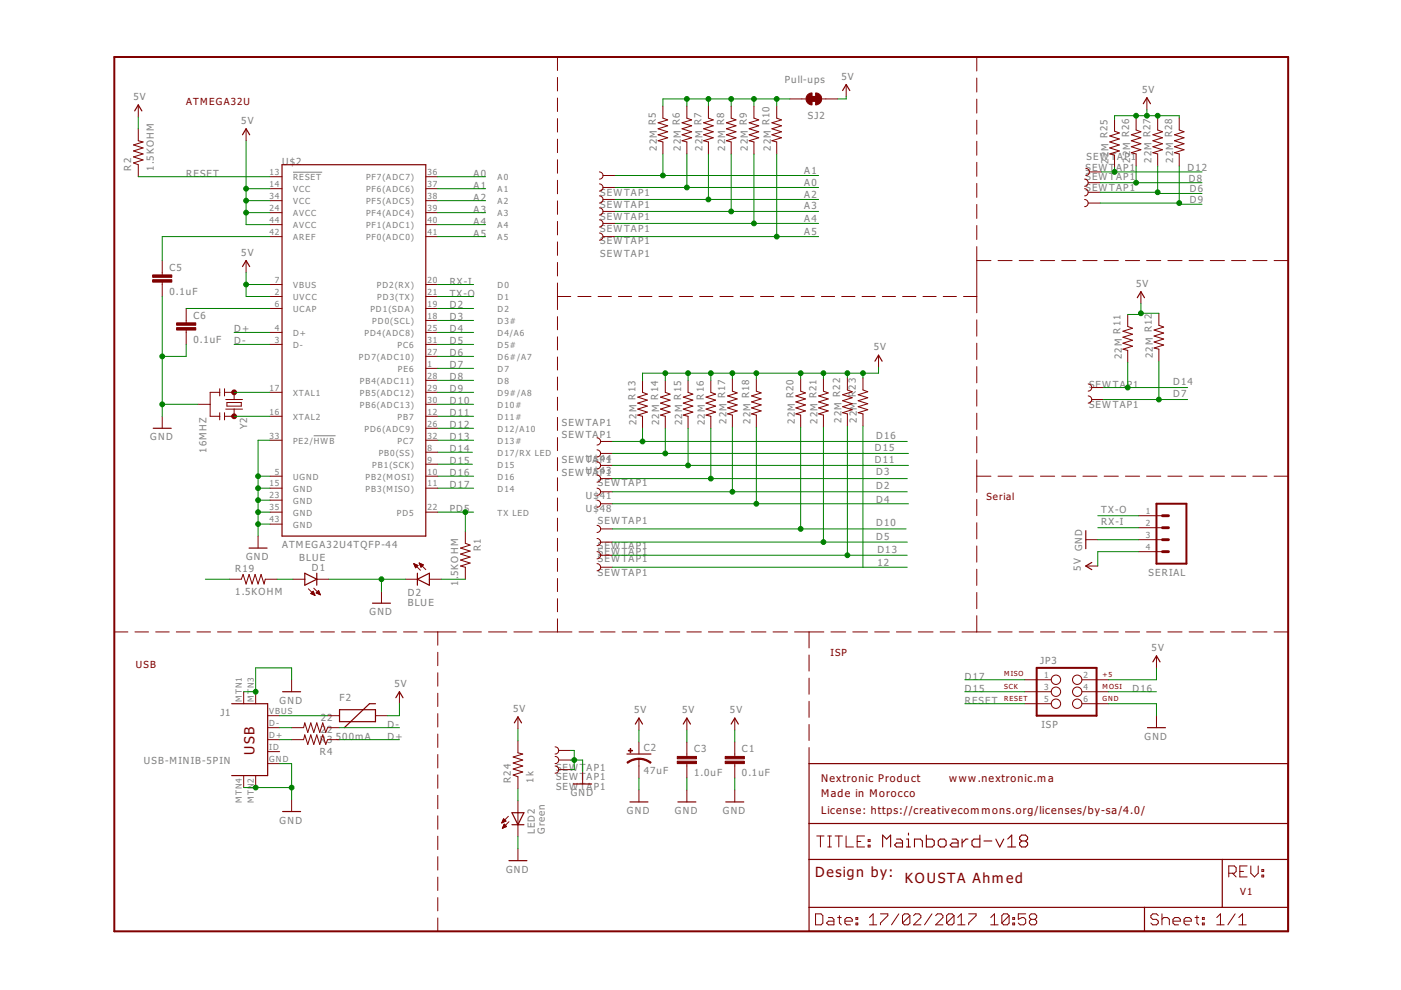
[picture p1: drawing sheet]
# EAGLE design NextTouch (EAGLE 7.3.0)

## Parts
C1  0.1uF  CAP0603  [0603]
C2  47uF  CAP_POL3528  [EIA3528]
C3  1.0uF  CAP0603  [0603]
C5  0.1uF  0.18UF-10V(+-10%)(0603)  [0603]
C6  0.1uF  0.18UF-10V(+-10%)(0603)  [0603]
D1  BLUE  LED-BLUE1206  [LED-1206]
D2  BLUE  LED-BLUE1206  [LED-1206]
F2  500mA  PTCSMD  [PTC-1206]
FRAME1  FRAME-LETTER  [CREATIVE_COMMONS]
GND  SEWTAP1  [PETAL-LONG-1]
J1  USB-MINIB-5PIN  [USB-MINIB]
JP3  ISP  AVR_SPI_PRG_6NS  [2X3-NS]
LED2  Green  LED1206-NS  [LED-1206-NO_SILK]
R1  1.5KOHM  1.5KOHM-1/10W-1%(0603)  [0603]
R2  1.5KOHM  1.5KOHM-1/10W-1%(0603)  [0603]
R3  22  1.5KOHM-1/10W-1%(0603)  [0603]
R4  22  1.5KOHM-1/10W-1%(0603)  [0603]
R5  22M  1.5KOHM-1/10W-1%(0603)  [0603]
R6  22M  1.5KOHM-1/10W-1%(0603)  [0603]
R7  22M  1.5KOHM-1/10W-1%(0603)  [0603]
R8  22M  1.5KOHM-1/10W-1%(0603)  [0603]
R9  22M  1.5KOHM-1/10W-1%(0603)  [0603]
R10  22M  1.5KOHM-1/10W-1%(0603)  [0603]
R11  22M  1.5KOHM-1/10W-1%(0603)  [0603]
R12  22M  1.5KOHM-1/10W-1%(0603)  [0603]
R13  22M  1.5KOHM-1/10W-1%(0603)  [0603]
R14  22M  1.5KOHM-1/10W-1%(0603)  [0603]
R15  22M  1.5KOHM-1/10W-1%(0603)  [0603]
R16  22M  1.5KOHM-1/10W-1%(0603)  [0603]
R17  22M  1.5KOHM-1/10W-1%(0603)  [0603]
R18  22M  1.5KOHM-1/10W-1%(0603)  [0603]
R19  1.5KOHM  1.5KOHM-1/10W-1%(0603)  [0603]
R20  22M  1.5KOHM-1/10W-1%(0603)  [0603]
R21  22M  1.5KOHM-1/10W-1%(0603)  [0603]
R22  22M  1.5KOHM-1/10W-1%(0603)  [0603]
R23  22M  1.5KOHM-1/10W-1%(0603)  [0603]
R24  1k  RESISTOR0603-RES  [0603-RES]
R25  22M  1.5KOHM-1/10W-1%(0603)  [0603]
R26  22M  1.5KOHM-1/10W-1%(0603)  [0603]
R27  22M  1.5KOHM-1/10W-1%(0603)  [0603]
R28  22M  1.5KOHM-1/10W-1%(0603)  [0603]
SERIAL  M04PTH  [1X04]
SJ2  Pull-ups  SOLDERJUMPER-OLDTRACE  [SJ_2S-TRACE]
U$2  ATMEGA32U4TQFP-44  [TQFP44]
U$3  SEWTAP1  [PETAL-LONG-1]
U$4  SEWTAP1  [PETAL-LONG-1]
U$5  SEWTAP1  [PETAL-LONG-1]
U$6  SEWTAP1  [PETAL-LONG-1]
U$7  SEWTAP1  [PETAL-LONG-1]
U$30  SEWTAP1  [PETAL-LONG-1]
U$31  SEWTAP1  [PETAL-LONG-1]
U$32  SEWTAP1  [PETAL-LONG-1]
U$33  SEWTAP1  [PETAL-LONG-1]
U$34  SEWTAP1  [PETAL-LONG-1]
U$35  SEWTAP1  [PETAL-LONG-1]
U$36  SEWTAP1  [PETAL-LONG-1]
U$37  SEWTAP1  [PETAL-LONG-1]
U$38  SEWTAP1  [PETAL-LONG-1]
U$39  SEWTAP1  [PETAL-LONG-1]
U$40  SEWTAP1  [PETAL-LONG-1]
U$41  SEWTAP1  [PETAL-LONG-1]
U$42  SEWTAP1  [PETAL-LONG-1]
U$43  SEWTAP1  [PETAL-LONG-1]
U$44  SEWTAP1  [PETAL-LONG-1]
U$45  SEWTAP1  [PETAL-LONG-1]
U$46  SEWTAP1  [PETAL-LONG-1]
U$48  SEWTAP1  [PETAL-LONG-1]
U$51  SEWTAP1  [PETAL-LONG-1]
Y2  16MHZ  RESONATOR16MHZ  [RESONATOR-SMD]

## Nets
5V: C1.1 C2.A(+) C3.1 F2.2 JP3.2 R2.2 R11.1 R12.1 R13.1 R14.1 R15.1 R16.1 R17.1 R18.1 R20.1 R21.1 R22.1 R23.1 R24.2 R25.1 R26.1 R27.1 R28.1 SERIAL.4 SJ2.1 U$2.2(UVCC) U$2.7(VBUS) U$2.14(VCC) U$2.24(AVCC) U$2.34(VCC) U$2.44(AVCC)
12: R23.2 U$51.1
A0: R6.2 U$2.36(PF7(ADC7)) U$40.1
A1: R5.2 U$2.37(PF6(ADC6)) U$4.1
A2: R7.2 U$2.38(PF5(ADC5)) U$31.1
A3: R8.2 U$2.39(PF4(ADC4)) U$32.1
A4: R9.2 U$2.40(PF1(ADC1)) U$33.1
A5: R10.2 U$2.41(PF0(ADC0)) U$34.1
D2: R17.2 U$2.19(PD1(SDA)) U$48.1
D3: R16.2 U$2.18(PD0(SCL)) U$41.1
D4: R18.2 U$2.25(PD4(ADC8)) U$35.1
D5: R21.2 U$2.31(PC6) U$38.1
D6: R27.2 U$2.27(PD7(ADC10)) U$7.1
D7: R12.2 U$2.1(PE6) U$46.1
D8: R26.2 U$2.28(PB4(ADC11)) U$6.1
D9: R28.2 U$2.29(PB5(ADC12)) U$3.1
D10: R20.2 U$2.30(PB6(ADC13)) U$37.1
D11: R15.2 U$2.12(PB7) U$42.1
D12: R25.2 U$2.26(PD6(ADC9)) U$5.1
D13: R22.2 U$2.32(PC7) U$39.1
D14: R11.2 U$2.8(PB0(SS)) U$45.1
D15: JP3.3 R14.2 U$2.9(PB1(SCK)) U$43.1
D16: JP3.4 R13.2 U$2.10(PB2(MOSI)) U$44.1
D17: JP3.1 R19.1 U$2.11(PB3(MISO))
D+: R4.1 U$2.4(D+)
D-: R3.1 U$2.3(D-)
GND [vcc]: C1.2 C2.C(-) C3.2 C5.2 C6.2 D1.C D2.C GND.1 J1.GND J1.MTN1(MTN2) J1.MTN2(MTN3) J1.MTN3(MTN1) J1.MTN4 JP3.6 LED2.C SERIAL.3 U$2.5(UGND) U$2.15(GND) U$2.23(GND) U$2.33(PE2/!HWB) U$2.35(GND) U$2.43(GND) U$30.1 U$36.1 Y2.2
N$1: D2.A R1.2
N$2: LED2.A R24.1
N$3: D1.A R19.2
N$4: U$2.17(XTAL1) Y2.1
N$5: U$2.16(XTAL2) Y2.3
N$6: C5.1 U$2.42(AREF)
N$9: R5.1 R6.1 R7.1 R8.1 R9.1 R10.1 SJ2.2
N$13: F2.1 J1.VBUS
N$14: C6.1 U$2.6(UCAP)
N$15: J1.D- R3.2
N$16: J1.D+ R4.2
PD5: R1.1 U$2.22(PD5)
RESET: JP3.5 R2.1 U$2.13(!RESET)
RX-I: SERIAL.2 U$2.20(PD2(RX))
TX-O: SERIAL.1 U$2.21(PD3(TX))
Unconnected: J1.ID

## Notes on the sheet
- ATMEGA32U
- Serial
- ISP
- USB
- KOUSTA Ahmed
- V1

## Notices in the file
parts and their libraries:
SparkFun-DigitalIC: Licensing: Creative Commons ShareAlike 4.0 International - https://creativecommons.org/licenses/by-sa/4.0
SparkFun-Aesthetics: License: https://creativecommons.org/licenses/by-sa/4.0
